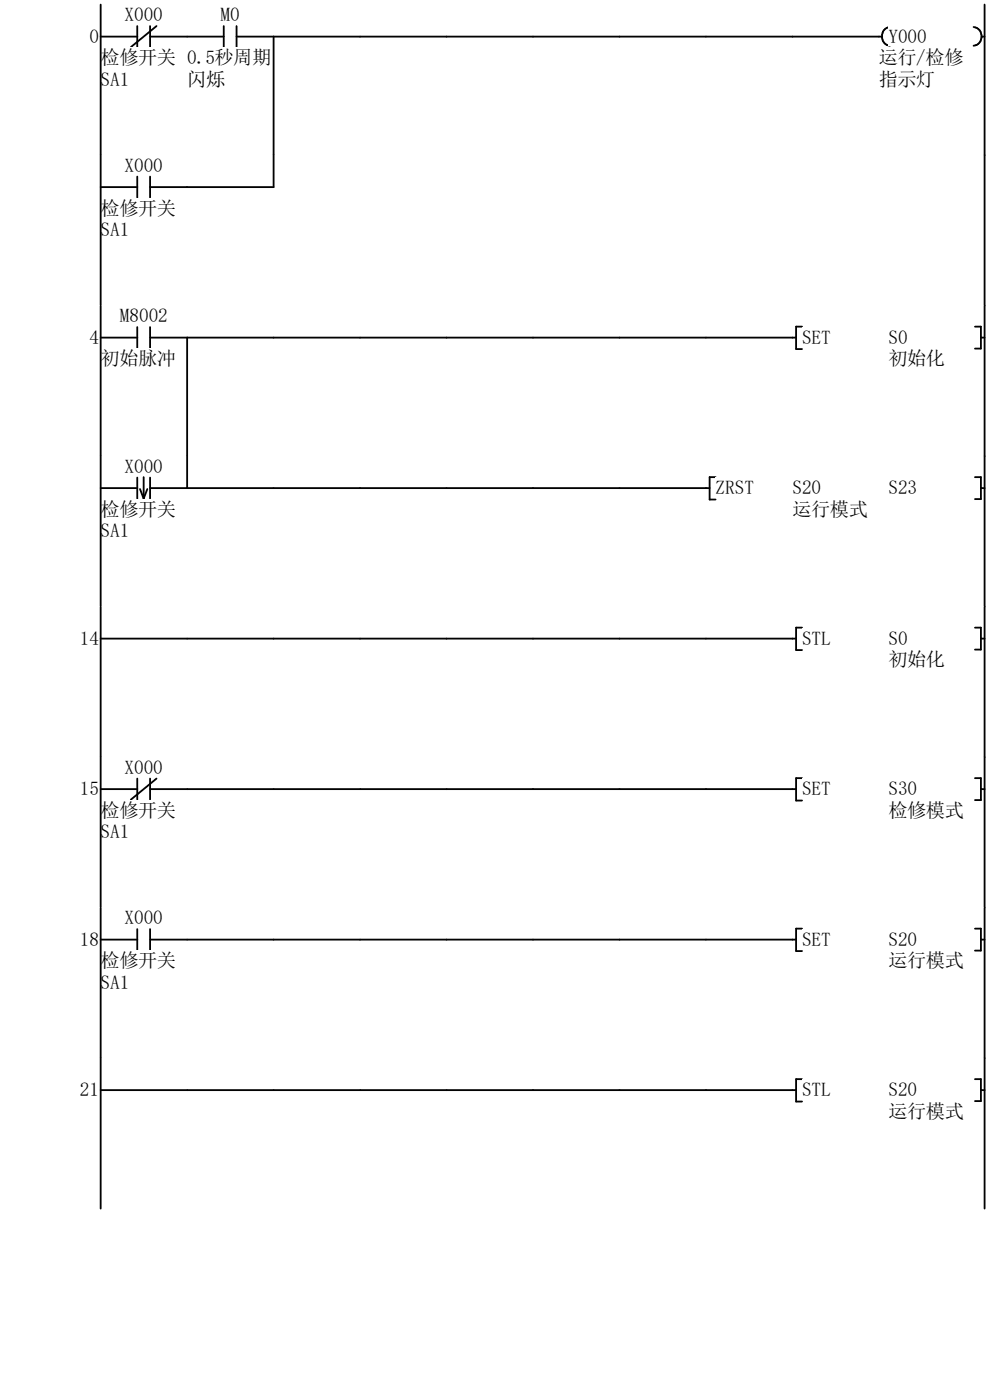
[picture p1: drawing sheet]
<svg xmlns="http://www.w3.org/2000/svg" width="210mm" height="297mm" viewBox="0 0 210 297" stroke-linecap="round" stroke-linejoin="round" font-family="sans-serif">
<path d="M21.4 7.8h7.7M29.1 5.5v4.5M31.8 7.8h7.9M31.8 5.5v4.5M33.2 5.5l-5.4 4.5" fill="none" stroke="#070000" stroke-width=".39"/>
<g fill="#fff">
<path d="M21.3 10.1h16v4.1h-16z"/>
<path d="M21.3 14.6h6.2v4.2h-6.2z"/>
</g>
<path d="M21.4 1v31.9" fill="none" stroke="#070000" stroke-width=".39"/>
<path d="M46.8 1h4v4.1h-4z" fill="#fff"/>
<path d="M39.7 7.8h7.8M47.5 5.5v4.5M50.2 7.8h7.8M50.2 5.5v4.5" fill="none" stroke="#070000" stroke-width=".39"/>
<g fill="#fff">
<path d="M39.7 10.1h17.8v4.1h-17.8z"/>
<path d="M39.7 14.6h8v4.2h-8z"/>
</g>
<path d="M187.1 7.8h-129.1v25.1M188.8 5.7a2.02 2.02 0 0 0-1.7 2 2.02 2.02 0 0 0 1.7 2" fill="none" stroke="#070000" stroke-width=".39"/>
<path d="M188.5 5.5h8.1v4.2h-8.1z" fill="#fff"/>
<path d="M206.5 5.7a2.01 2.01 0 0 1 1.8 2 2.01 2.01 0 0 1-1.8 2M208.2 7.8h.7" fill="none" stroke="#070000" stroke-width=".39"/>
<g fill="#fff">
<path d="M186.4 10.1h17.9v4.1h-17.9z"/>
<path d="M186.4 14.6h12v4.2h-12z"/>
</g>
<path d="M208.9 1v31.9" fill="none" stroke="#070000" stroke-width=".39"/>
<g fill="#fff">
<path d="M1 32.9h185.5v32h-185.5z" fill-rule="evenodd"/>
<path d="M186.5 32.9h22.4v32h-22.4zM26.4 32.9h8.1v4.1h-8.1z" fill-rule="evenodd"/>
</g>
<path d="M21.4 39.7h7.7M29.1 37.5v4.4M31.8 39.7h7.9M31.8 37.5v4.4" fill="none" stroke="#070000" stroke-width=".39"/>
<g fill="#fff">
<path d="M21.3 42h16v4.1h-16z"/>
<path d="M21.3 46.6h6.2v4.1h-6.2z"/>
</g>
<path d="M21.4 32.9v31.9M58 32.9v6.8h-18.3M208.9 32.9v31.9" fill="none" stroke="#070000" stroke-width=".39"/>
<path d="M1 64.9h207.9v31.9h-207.9z" fill-rule="evenodd" fill="#fff"/>
<g fill="#fff">
<path d="M19 69.4h2v4.1h-2z"/>
<path d="M25.4 64.9h10.2v4.1h-10.2z"/>
</g>
<path d="M21.4 71.6h7.7M29.1 69.4v4.5M31.8 71.6h7.9M31.8 69.4v4.5" fill="none" stroke="#070000" stroke-width=".39"/>
<path d="M21.3 74h16v4.1h-16z" fill="#fff"/>
<path d="M21.4 64.8v32M168.9 71.6h-129.2v25.2M170.1 69.3h-1.2v4.8h1.2" fill="none" stroke="#070000" stroke-width=".39"/>
<g fill="#fff">
<path d="M170.1 69.4h6.2v4.1h-6.2z"/>
<path d="M188.5 69.4h4.1v4.1h-4.1z"/>
<path d="M188.5 74h11.9v4.1h-11.9z"/>
</g>
<path d="M206.8 69.3h1.3v4.7h-1.3M208.1 71.6h.8M208.9 64.8v32" fill="none" stroke="#070000" stroke-width=".39"/>
<g fill="#fff">
<path d="M1 96.8h148.8v31.9h-148.8z" fill-rule="evenodd"/>
<path d="M149.8 96.8h59.1v31.9h-59.1zM26.4 96.8h8.1v4.1h-8.1z" fill-rule="evenodd"/>
</g>
<path d="M21.4 103.6h7.7M29.1 101.3v4.5M29.7 103.7l.8 2.1M30.5 101.2v4.6M31.3 103.7l-.8 2.1M31.8 103.6h7.9M31.8 101.3v4.5" fill="none" stroke="#070000" stroke-width=".39"/>
<g fill="#fff">
<path d="M21.3 105.9h16v4.1h-16z"/>
<path d="M21.3 110.4h6.2v4.2h-6.2z"/>
</g>
<path d="M21.4 96.8v31.9M39.7 96.8v6.8h110.8M151.8 101.2h-1.3v4.8h1.3" fill="none" stroke="#070000" stroke-width=".39"/>
<g fill="#fff">
<path d="M151.8 101.3h8.2v4.1h-8.2z"/>
<path d="M168.1 101.3h6.1v4.1h-6.1z"/>
<path d="M168.1 105.9h16v4.1h-16z"/>
<path d="M188.5 101.3h6.1v4.1h-6.1z"/>
</g>
<path d="M208.9 96.8v31.9M206.8 101.2h1.3v4.7h-1.3M208.1 103.6h.8" fill="none" stroke="#070000" stroke-width=".39"/>
<path d="M1 128.7h207.9v32h-207.9z" fill-rule="evenodd" fill="#fff"/>
<path d="M17 133.3h4v4.1h-4z" fill="#fff"/>
<path d="M21.4 135.5h147.5M21.4 128.7v31.9M170.1 133.2h-1.2v4.7h1.2" fill="none" stroke="#070000" stroke-width=".39"/>
<g fill="#fff">
<path d="M170.1 133.3h6.2v4.1h-6.2z"/>
<path d="M188.5 133.3h4.1v4.1h-4.1z"/>
<path d="M188.5 137.8h11.9v4.1h-11.9z"/>
</g>
<path d="M206.8 133.2h1.3v4.6h-1.3M208.1 135.5h.8M208.9 128.7v31.9" fill="none" stroke="#070000" stroke-width=".39"/>
<path d="M1 160.7h207.9v31.9h-207.9z" fill-rule="evenodd" fill="#fff"/>
<g fill="#fff">
<path d="M17 165.2h4v4.1h-4z"/>
<path d="M26.4 160.7h8.1v4.1h-8.1z"/>
</g>
<path d="M21.4 167.4h7.7M29.1 165.2v4.4M31.8 167.4h7.9M31.8 165.2v4.4M33.2 165.2l-5.4 4.4" fill="none" stroke="#070000" stroke-width=".39"/>
<g fill="#fff">
<path d="M21.3 169.8h16v4.1h-16z"/>
<path d="M21.3 174.3h6.2v4.1h-6.2z"/>
</g>
<path d="M21.4 160.6v31.9M39.7 167.4h129.2M170.1 165.1h-1.2v4.7h1.2" fill="none" stroke="#070000" stroke-width=".39"/>
<g fill="#fff">
<path d="M170.1 165.2h6.2v4.1h-6.2z"/>
<path d="M188.5 165.2h6.1v4.1h-6.1z"/>
<path d="M188.5 169.8h15.9v4.1h-15.9z"/>
</g>
<path d="M206.8 165.1h1.3v4.6h-1.3M208.1 167.4h.8M208.9 160.6v31.9" fill="none" stroke="#070000" stroke-width=".39"/>
<path d="M1 192.6h207.9v31.9h-207.9z" fill-rule="evenodd" fill="#fff"/>
<g fill="#fff">
<path d="M17 197.1h4v4.2h-4z"/>
<path d="M26.4 192.6h8.1v4.1h-8.1z"/>
</g>
<path d="M21.4 199.3h7.7M29.1 197.1v4.5M31.8 199.3h7.9M31.8 197.1v4.5" fill="none" stroke="#070000" stroke-width=".39"/>
<g fill="#fff">
<path d="M21.3 201.7h16v4.1h-16z"/>
<path d="M21.3 206.2h6.2v4.2h-6.2z"/>
</g>
<path d="M21.4 192.5v32M39.7 199.3h129.2M170.1 197h-1.2v4.8h1.2" fill="none" stroke="#070000" stroke-width=".39"/>
<g fill="#fff">
<path d="M170.1 197.1h6.2v4.1h-6.2z"/>
<path d="M188.5 197.1h6.1v4.1h-6.1z"/>
<path d="M188.5 201.7h15.9v4.1h-15.9z"/>
</g>
<path d="M206.8 197h1.3v4.7h-1.3M208.1 199.3h.8M208.9 192.5v32" fill="none" stroke="#070000" stroke-width=".39"/>
<path d="M1 224.5h207.9v31.9h-207.9z" fill-rule="evenodd" fill="#fff"/>
<path d="M17 229.1h4v4.1h-4z" fill="#fff"/>
<path d="M21.4 231.3h147.5M21.4 224.5v31.9M170.1 228.9h-1.2v4.8h1.2" fill="none" stroke="#070000" stroke-width=".39"/>
<g fill="#fff">
<path d="M170.1 229h6.2v4.1h-6.2z"/>
<path d="M188.5 229h6.1v4.1h-6.1z"/>
<path d="M188.5 233.6h15.9v4.1h-15.9z"/>
</g>
<path d="M206.8 228.9h1.3v4.7h-1.3M208.1 231.3h.8M208.9 224.5v31.9" fill="none" stroke="#070000" stroke-width=".39"/>
<g font-size="4.1">
<text x="26.4" y="4.5">X000</text>
<text x="46.8" y="4.5">M0</text>
<text x="19" y="9.1">0</text>
<text x="188.5" y="9.1">Y000</text>
<text x="21.3" y="13.6">检修开关</text>
<text x="39.7" y="13.6">0.5秒周期</text>
<text x="186.4" y="13.6">运行/检修</text>
<text x="21.3" y="18.2">SA1</text>
<text x="39.7" y="18.2">闪烁</text>
<text x="186.4" y="18.2">指示灯</text>
<text x="26.4" y="36.4">X000</text>
<text x="21.3" y="45.6">检修开关</text>
<text x="21.3" y="50.1">SA1</text>
<text x="25.4" y="68.4">M8002</text>
<text x="19" y="72.9">4</text>
<text x="21.3" y="77.5">初始脉冲</text>
<text x="170.1" y="72.9">SET</text>
<text x="188.5" y="72.9">S0</text>
<text x="188.5" y="77.5">初始化</text>
<text x="26.4" y="100.3">X000</text>
<text x="151.8" y="104.8">ZRST</text>
<text x="168.1" y="104.8">S20</text>
<text x="188.5" y="104.8">S23</text>
<text x="21.3" y="109.4">检修开关</text>
<text x="21.3" y="114">SA1</text>
<text x="168.1" y="109.4">运行模式</text>
<text x="17" y="136.8">14</text>
<text x="170.1" y="136.8">STL</text>
<text x="188.5" y="136.8">S0</text>
<text x="188.5" y="141.3">初始化</text>
<text x="26.4" y="164.2">X000</text>
<text x="17" y="168.7">15</text>
<text x="21.3" y="173.3">检修开关</text>
<text x="170.1" y="168.7">SET</text>
<text x="188.5" y="168.7">S30</text>
<text x="188.5" y="173.3">检修模式</text>
<text x="21.3" y="177.8">SA1</text>
<text x="26.4" y="196.1">X000</text>
<text x="17" y="200.7">18</text>
<text x="170.1" y="200.6">SET</text>
<text x="188.5" y="200.6">S20</text>
<text x="21.3" y="205.2">检修开关</text>
<text x="21.3" y="209.8">SA1</text>
<text x="188.5" y="205.2">运行模式</text>
<text x="17" y="232.6">21</text>
<text x="170.1" y="232.5">STL</text>
<text x="188.5" y="232.5">S20</text>
<text x="188.5" y="237.1">运行模式</text>
</g>
</svg>
